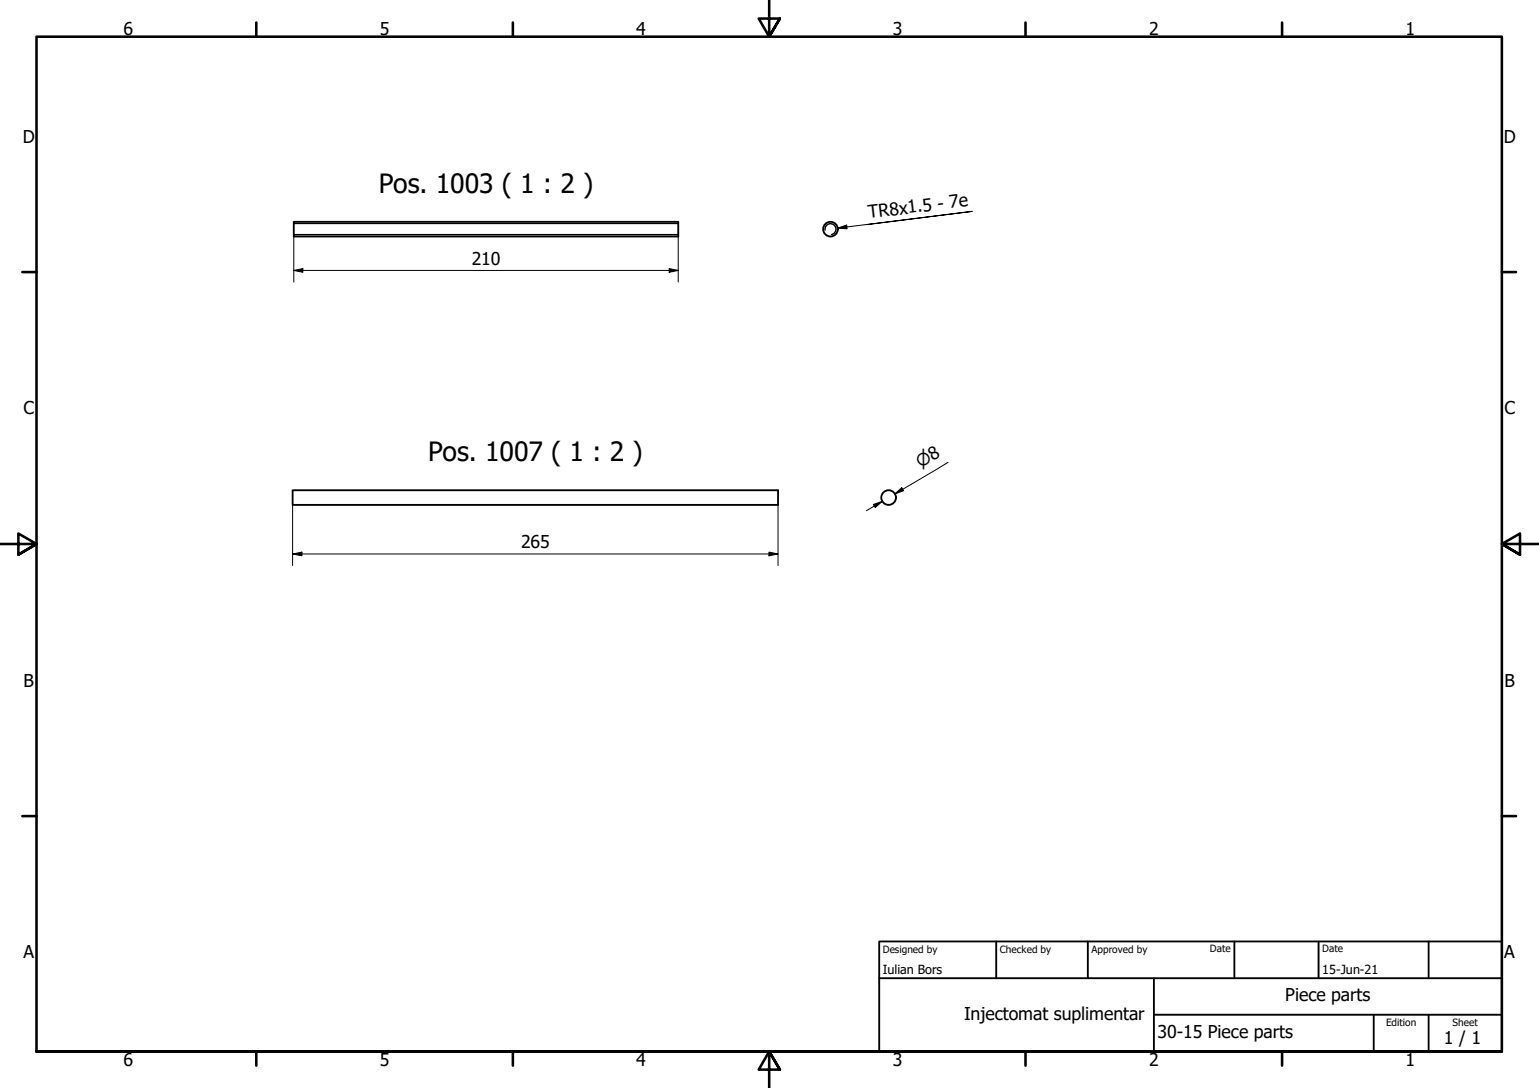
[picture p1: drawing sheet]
<svg xmlns="http://www.w3.org/2000/svg" width="420mm" height="297mm" viewBox="0 0 420 297" stroke-linecap="round" stroke-linejoin="round" font-family="sans-serif">
<!-- layer: Visible (ISO) -->
<g fill="none" stroke="#000" stroke-width=".51">
<path d="M80.2 60.6h105v4h-105zM79.9 133.8h132.5v4h-132.5z"/>
<circle cx="226.7" cy="62.6" r="2"/>
<circle cx="242.6" cy="135.8" r="2"/>
</g>
<!-- layer: Visible Narrow (ISO) -->
<path d="M80.2 61h105M80.2 64.1h105M225.3 62.8a1.49 1.49 0 0 1 1.2-1.7 1.49 1.49 0 0 1 1.7 1.2 1.49 1.49 0 0 1-1.2 1.7" fill="none" stroke="#000" stroke-width=".38"/>
<!-- layer: Border (ISO) -->
<g fill="none" stroke="#000" stroke-width=".7">
<path d="M70 6.1v3.9M140 6.1v3.9M210 0v10l-2.9-4.9h5.8l-2.9 4.9 2.9-4.9M280 6.1v3.9M350 6.1v3.9M6.1 74.3h3.9M410 74.3h3.9M0 148.5h10l-5-2.8v5.7l5-2.9-5 2.9M420 148.5h-10l5-2.8v5.7l-5-2.9 5 2.9M6.1 222.8h3.9M410 222.8h3.9M10 287.1v-277.1h400v277.1h-400h400"/>
<path d="M70 287.1v3.8M140 287.1v3.8M212.9 292l-2.9-4.9 2.9 4.9h-5.8l2.9-4.9v9.9M280 287.1v3.8M350 287.1v3.8"/>
</g>
<!-- layer: Title (ISO) -->
<path d="M240 257h170v30.1h-170zM272 257v10.1M297 257v10.1M337 257v10.1M360 257v10.1M390 257v10.1M240 267.1h170M315 277h95M315 267.1v20M375 277v10.1M390 277v10.1" fill="none" stroke="#000" stroke-width=".51"/>
<!-- layer: Dimension (ISO) -->
<g fill="none" stroke="#000" stroke-width=".27">
<path d="M80.2 73.8l2.5-.5v1zM80.2 73.8h105M80.2 64.6v12.4M182.7 73.3l2.5 .5-2.5 .5zM185.2 64.6v12.4M79.9 137.8v16.6M212.4 137.8v16.6M238.4 137.7l2.5-.8-1.9 1.6zM240.9 136.9l-4.4 2.5M244.3 134.9l1.9-1.8 .5 .9zM258.8 126.2l-14.5 8.7 2.1-1.3M79.9 151.2l2.5-.5v1.1z"/>
<path d="M79.9 151.2h132.5M209.9 150.7l2.5 .5-2.5 .6z"/>
</g>
<g fill="#000">
<path d="M80.2 73.8l2.5-.5v1z" fill-rule="evenodd"/>
<path d="M182.7 73.3l2.5 .5-2.5 .5z" fill-rule="evenodd"/>
<path d="M238.4 137.7l2.5-.8-1.9 1.6z" fill-rule="evenodd"/>
<path d="M244.3 134.9l1.9-1.8 .5 .9z" fill-rule="evenodd"/>
<path d="M79.9 151.2l2.5-.5v1.1z" fill-rule="evenodd"/>
<path d="M209.9 150.7l2.5 .5-2.5 .6z" fill-rule="evenodd"/>
</g>
<!-- layer: Symbol (ISO) -->
<path d="M228.7 62.3l2.4-.8 .2 1zM236.7 61.3l28.7-3.6-36.7 4.6" fill="none" stroke="#000" stroke-width=".27"/>
<path d="M228.7 62.3l2.4-.8 .2 1z" fill-rule="evenodd" fill="#000"/>
<g font-size="7.2">
<text x="103.4" y="52.6">Pos. 1003 ( 1 : 2 )</text>
<text x="116.9" y="125.9">Pos. 1007 ( 1 : 2 )</text>
</g>
<g font-size="4.8">
<text x="33.7" y="9.6">6</text>
<text x="103.7" y="9.6">5</text>
<text x="173.7" y="9.6">4</text>
<text x="243.7" y="9.6">3</text>
<text x="313.7" y="9.6">2</text>
<text x="383.7" y="9.6">1</text>
<text x="6.2" y="38.9">D</text>
<text x="410.5" y="38.9">D</text>
<text x="237.2" y="59.6" transform="rotate(-7 237.2 59.6)">TR8x1.5 - 7e</text>
<text x="128.8" y="72.2">210</text>
<text x="6.4" y="113.1">C</text>
<text x="410.7" y="113.1">C</text>
<text x="142.2" y="149.7">265</text>
<text x="6.4" y="187.4">B</text>
<text x="410.7" y="187.4">B</text>
<text x="6.4" y="261.7">A</text>
<text x="410.7" y="261.7">A</text>
<text x="350.9" y="273.3">Piece parts</text>
<text x="263.2" y="278.4">Injectomat suplimentar</text>
<text x="316" y="283.3">30-15 Piece parts</text>
<text x="394.2" y="285">1 / 1</text>
<text x="33.7" y="290.9">6</text>
<text x="103.7" y="290.9">5</text>
<text x="173.7" y="290.9">4</text>
<text x="243.7" y="290.9">3</text>
<text x="313.7" y="290.9">2</text>
<text x="383.7" y="290.9">1</text>
</g>
<text font-size="4.6" x="251.3" y="127.9" transform="rotate(-31 251.3 127.9)">⌀8</text>
<g font-size="3.4">
<text x="241" y="266">Iulian Bors</text>
<text x="361" y="266">15-Jun-21</text>
</g>
<g font-size="2.7">
<text x="241" y="260.1">Designed by</text>
<text x="273" y="260.1">Checked by</text>
<text x="298" y="260.1">Approved by</text>
<text x="330.3" y="260">Date</text>
<text x="361" y="260">Date</text>
<text x="378.4" y="280.1">Edition</text>
<text x="396.6" y="280.1">Sheet</text>
</g>
</svg>
